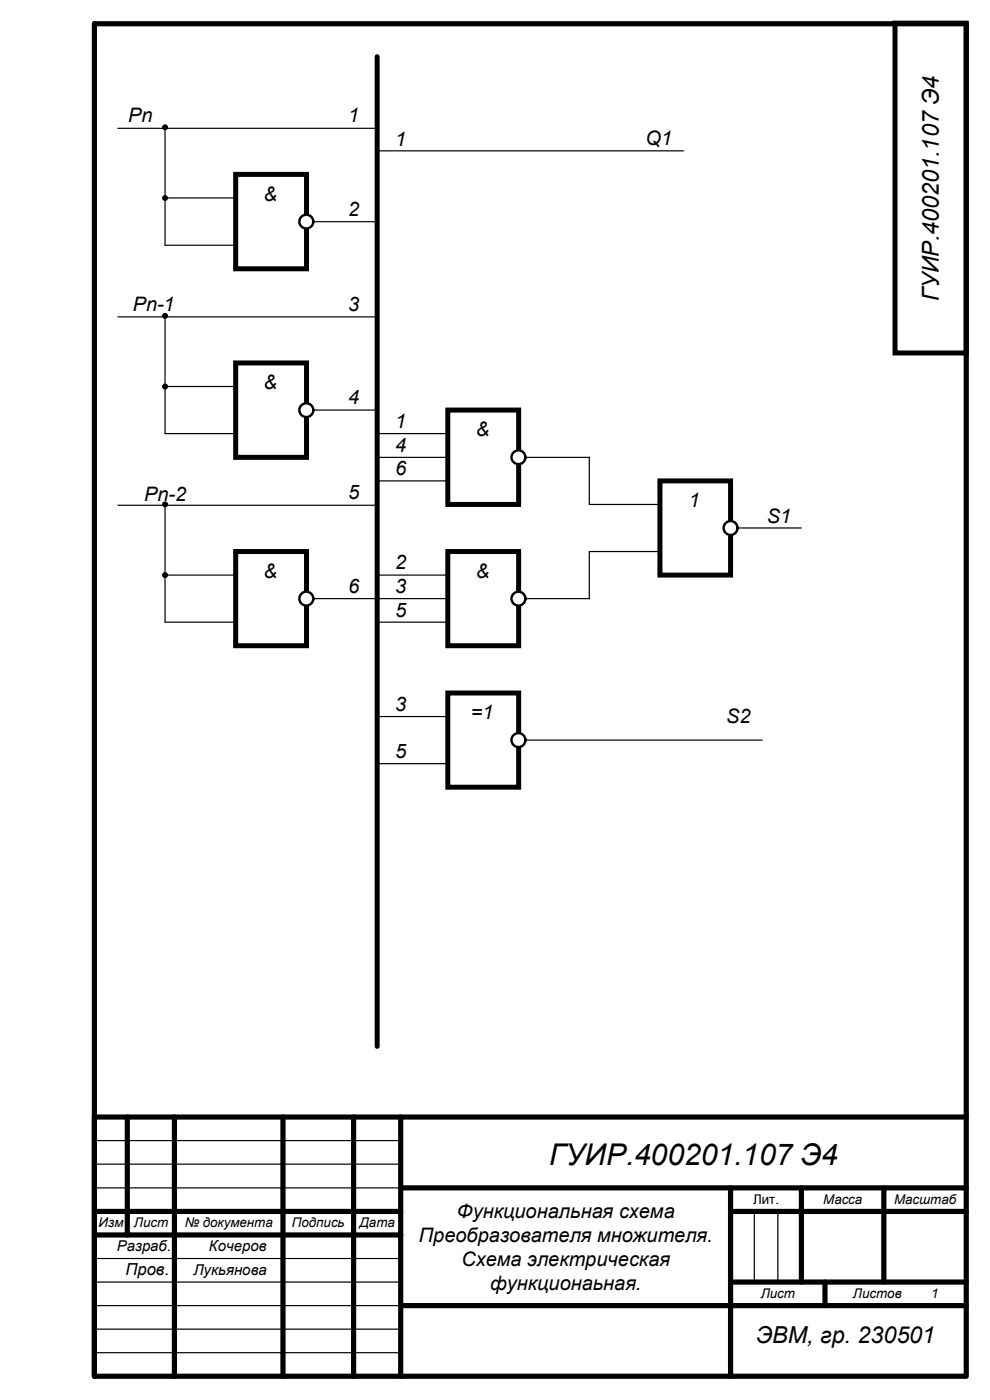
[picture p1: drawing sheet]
<svg xmlns="http://www.w3.org/2000/svg" width="210mm" height="297mm" viewBox="0 0 210 297" stroke-linecap="round" stroke-linejoin="round" font-family="sans-serif">
<g fill="none" stroke="#000" stroke-width="1.1">
<path d="M20 5h185v287h-185zM27 237v25M37 237v55M60 237v55M75 237v55M85 237v55M205 237h-185v55M20 257h65M85 252h120M155 252v40M155 257h50M170 252v20"/>
<path d="M187.5 252v20M20 262h65M85.1 277h119.9M155 272h50M175 272v5"/>
</g>
<path d="M20 242h65M20 247h65M20 252h65M160 257v15M165 257v15M20 267h65M20 272h65M20 277h65.1M20 282h65M20 287h65" fill="none" stroke="#000" stroke-width=".25"/>
<path d="M50 37h15v20h-15z" fill="#fff"/>
<path d="M50 37h15v20h-15z" fill="none" stroke="#000" stroke-width="1.1"/>
<path d="M25 27.2h55M35 27.2v24.8h15M35 42h15M65 47h15" fill="none" stroke="#000" stroke-width=".25"/>
<circle cx="65" cy="47" r="1.47" fill="#fff"/>
<circle cx="65" cy="47" r="1.47" fill="none" stroke="#000" stroke-width=".51"/>
<g fill="#000">
<circle cx="35" cy="27" r=".5"/>
<circle cx="35" cy="42" r=".49"/>
</g>
<g fill="none" stroke="#000" stroke-width=".25">
<circle cx="35" cy="27" r=".5"/>
<circle cx="35" cy="42" r=".49"/>
</g>
<path d="M50 77h15v20h-15z" fill="#fff"/>
<path d="M50 77h15v20h-15z" fill="none" stroke="#000" stroke-width="1.1"/>
<path d="M25 67.2h55M35 67.2v24.8h15M35 82h15M65 87h15" fill="none" stroke="#000" stroke-width=".25"/>
<circle cx="65" cy="87" r="1.47" fill="#fff"/>
<circle cx="65" cy="87" r="1.47" fill="none" stroke="#000" stroke-width=".51"/>
<g fill="#000">
<circle cx="35" cy="67" r=".5"/>
<circle cx="35" cy="82" r=".5"/>
</g>
<g fill="none" stroke="#000" stroke-width=".25">
<circle cx="35" cy="67" r=".5"/>
<circle cx="35" cy="82" r=".5"/>
</g>
<path d="M50 117h15v20h-15z" fill="#fff"/>
<path d="M50 117h15v20h-15z" fill="none" stroke="#000" stroke-width="1.1"/>
<path d="M25 107.2h55M35 107.2v24.8h15M35 122h15M65 127h15" fill="none" stroke="#000" stroke-width=".25"/>
<circle cx="65" cy="127" r="1.48" fill="#fff"/>
<circle cx="65" cy="127" r="1.48" fill="none" stroke="#000" stroke-width=".51"/>
<g fill="#000">
<circle cx="35" cy="107" r=".5"/>
<circle cx="35" cy="122" r=".5"/>
</g>
<g fill="none" stroke="#000" stroke-width=".25">
<path d="M80 32h65"/>
<circle cx="35" cy="107" r=".5"/>
<circle cx="35" cy="122" r=".5"/>
</g>
<path d="M80 12v210" fill="none" stroke="#000" stroke-width="1.1"/>
<path d="M95 87h15v20h-15z" fill="#fff"/>
<path d="M95 87h15v20h-15z" fill="none" stroke="#000" stroke-width="1.1"/>
<path d="M80 92h15M110 97h15M80 102h15" fill="none" stroke="#000" stroke-width=".25"/>
<circle cx="110" cy="97" r="1.47" fill="#fff"/>
<circle cx="110" cy="97" r="1.47" fill="none" stroke="#000" stroke-width=".51"/>
<path d="M95 117h15v20h-15z" fill="#fff"/>
<path d="M95 117h15v20h-15z" fill="none" stroke="#000" stroke-width="1.1"/>
<path d="M80 132h15M80 122h15M110 127h15" fill="none" stroke="#000" stroke-width=".25"/>
<circle cx="110" cy="127" r="1.48" fill="#fff"/>
<circle cx="110" cy="127" r="1.48" fill="none" stroke="#000" stroke-width=".51"/>
<path d="M95 147h15v20h-15z" fill="#fff"/>
<path d="M95 147h15v20h-15z" fill="none" stroke="#000" stroke-width="1.1"/>
<path d="M80 152h15M110 157h51.7M80 162h15" fill="none" stroke="#000" stroke-width=".25"/>
<circle cx="110" cy="157" r="1.48" fill="#fff"/>
<circle cx="110" cy="157" r="1.48" fill="none" stroke="#000" stroke-width=".51"/>
<path d="M140 102h15v20h-15z" fill="#fff"/>
<path d="M140 102h15v20h-15z" fill="none" stroke="#000" stroke-width="1.1"/>
<path d="M125 117h15M125 107h15M155 112h15" fill="none" stroke="#000" stroke-width=".25"/>
<circle cx="155" cy="112" r="1.48" fill="#fff"/>
<circle cx="155" cy="112" r="1.48" fill="none" stroke="#000" stroke-width=".51"/>
<path d="M80 97h15M125 97v10M125 117v10M80 127h15" fill="none" stroke="#000" stroke-width=".25"/>
<path d="M189.9 4.9h15.1v70h-15.1z" fill="none" stroke="#000" stroke-width="1.1"/>
<text font-size="6.4" x="116.5" y="247.1">ГУИР.400201.107 Э4</text>
<g font-size="5">
<text x="199.1" y="63.8" transform="rotate(-90 199.1 63.8)">ГУИР.400201.107 Э4</text>
<text x="160.4" y="284.9">ЭВМ, гр. 230501</text>
</g>
<g font-size="4.2">
<text x="27.2" y="25.9">Pn</text>
<text x="73.9" y="25.9">1</text>
<text x="83.9" y="30.9">1</text>
<text x="136.9" y="30.7">Q1</text>
<text x="55.9" y="42.6">&amp;</text>
<text x="73.9" y="45.8">2</text>
<text x="28.2" y="65.9">Pn-1</text>
<text x="73.9" y="65.9">3</text>
<text x="55.9" y="82.6">&amp;</text>
<text x="73.9" y="85.8">4</text>
<text x="83.9" y="90.8">1</text>
<text x="83.9" y="95.8">4</text>
<text x="100.9" y="92.6">&amp;</text>
<text x="83.9" y="100.8">6</text>
<text x="30.6" y="106.2">Pn-2</text>
<text x="73.9" y="105.9">5</text>
<text x="146.1" y="107.6">1</text>
<text x="162.7" y="110.9">S1</text>
<text x="55.9" y="122.6">&amp;</text>
<text x="73.9" y="125.8">6</text>
<text x="83.9" y="120.8">2</text>
<text x="83.9" y="125.8">3</text>
<text x="100.9" y="122.6">&amp;</text>
<text x="83.9" y="130.8">5</text>
<text x="83.9" y="150.8">3</text>
<text x="99.9" y="152.6">=1</text>
<text x="154.1" y="153.3">S2</text>
<text x="83.9" y="160.8">5</text>
<text x="88.9" y="263.6">Преобразователя множителя.</text>
<text x="96.9" y="258.5">Функциональная схема</text>
<text x="97.9" y="268.6">Схема электрическая</text>
<text x="104" y="273.7">функционаьная.</text>
</g>
<text font-size="3.5" x="26.6" y="270.6">Пров.</text>
<g font-size="3.2">
<text x="24.8" y="265.5">Разраб.</text>
<text x="44.3" y="265.5">Кочеров</text>
<text x="41" y="270.5">Лукьянова</text>
</g>
<g font-size="2.8">
<text x="159.8" y="255.4">Лит.</text>
<text x="174.6" y="255.4">Масса</text>
<text x="189.7" y="255.4">Масштаб</text>
<text x="20.9" y="260.3">Изм</text>
<text x="28.4" y="260.3">Лист</text>
<text x="39.2" y="260.3">№ документа</text>
<text x="61.9" y="260.3">Подпись</text>
<text x="76.3" y="260.3">Дата</text>
<text x="161.4" y="275.3">Лист</text>
<text x="180.9" y="275.3">Листов</text>
<text x="197.5" y="275.3">1</text>
</g>
</svg>
